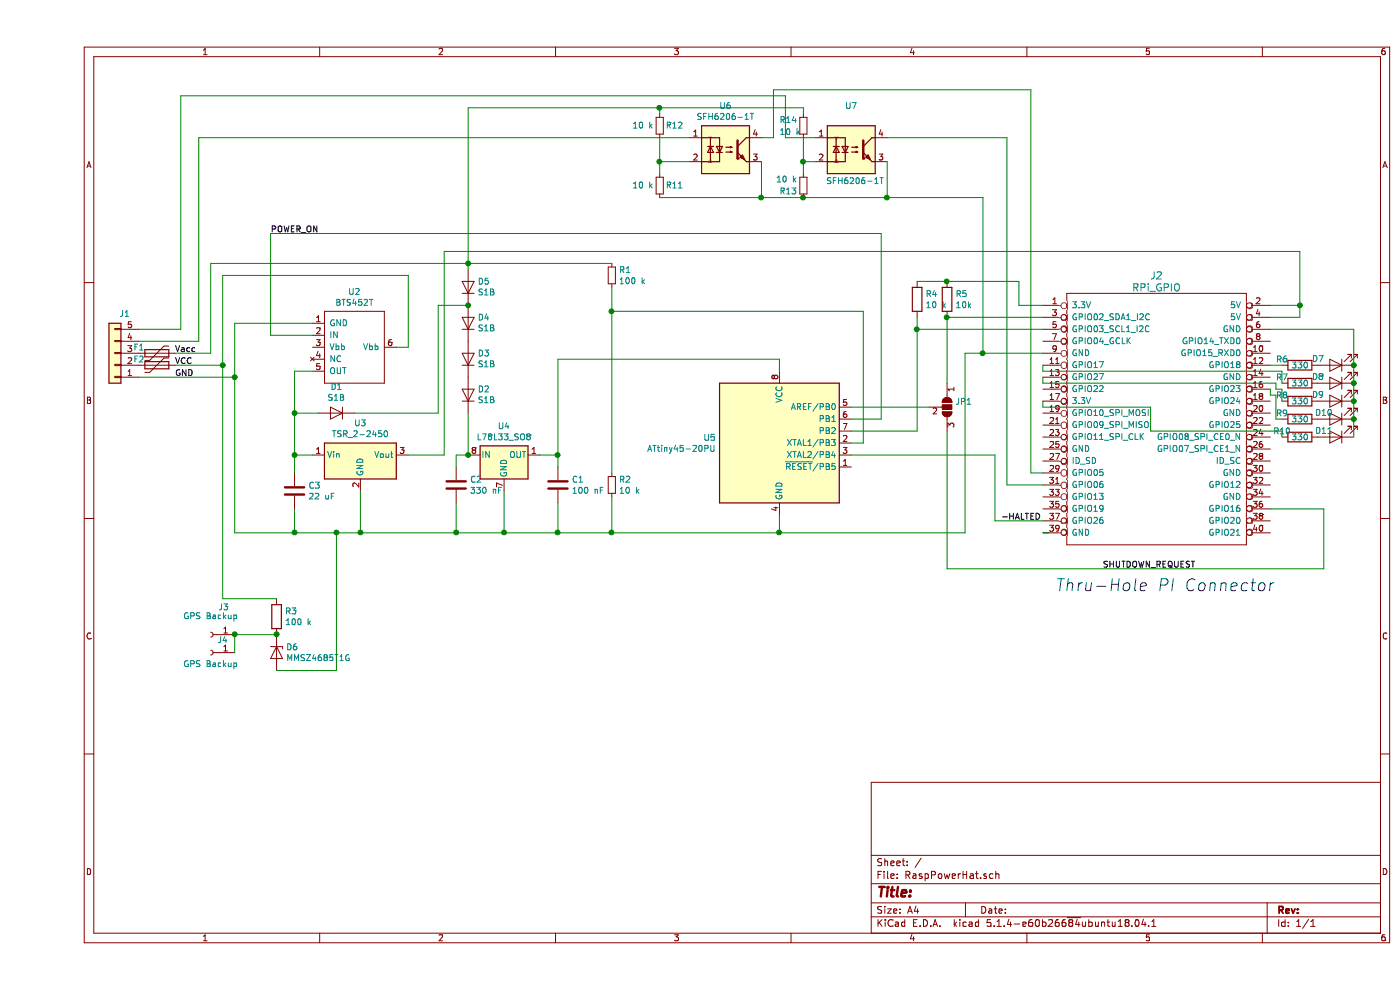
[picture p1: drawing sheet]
EESchema Schematic File Version 4
LIBS:RaspPowerHat-cache
EELAYER 29 0
EELAYER END
$Descr A4 11693 8268
encoding utf-8
Sheet 1 1
Title ""
Date ""
Rev ""
Comp ""
Comment1 ""
Comment2 ""
Comment3 ""
Comment4 ""
$EndDescr
$Comp
L Connector-ML:RPi_GPIO J2
U 1 1
P 8600 2550
F 0 "J2" H 9350 2800 60  0000 C CNN
F 1 "RPi_GPIO" H 9350 2700 60  0000 C CNN
F 2 "RPi_Hat:Pin_Header_Straight_2x20" H 8600 2550 60  0001 C CNN
F 3 "" H 8600 2550 60  0000 C CNN
	1    8600 2550
	1    0    0    -1  
$EndComp
Text Notes 8500 4950 0    100  Italic 0
Thru-Hole PI Connector
$Comp
L Connector_Generic:Conn_01x05 J1
U 1 1
P 650 2950
F 0 "J1" H 568 2625 50  0000 C CNN
F 1 "Conn_01x05" H 568 2716 50  0001 C CNN
F 2 "TerminalBlock_Phoenix:TerminalBlock_Phoenix_MPT-0,5-5-2.54_1x05_P2.54mm_Horizontal" H 650 2950 50  0001 C CNN
F 3 "~" H 650 2950 50  0001 C CNN
	1    650  2950
	-1   0    0    1   
$EndComp
Wire Wire Line
	1650 3150 1650 2700
Wire Wire Line
	1650 2700 2300 2700
Wire Wire Line
	1650 3150 1650 4450
Wire Wire Line
	1650 4450 2150 4450
Wire Wire Line
	2700 4450 2700 4100
Connection ~ 1650 3150
Wire Wire Line
	2300 3100 2150 3100
Wire Wire Line
	2150 3100 2150 3450
Wire Wire Line
	2150 3800 2300 3800
Wire Wire Line
	1550 2300 3100 2300
Wire Wire Line
	2700 4450 3500 4450
Wire Wire Line
	3900 4450 3900 4100
Connection ~ 2700 4450
Wire Wire Line
	3600 3450 3600 3800
Wire Wire Line
	1450 2950 1450 2200
Connection ~ 3900 4450
Wire Wire Line
	3900 4450 4350 4450
Wire Wire Line
	10550 2100 10550 2550
Wire Wire Line
	10300 2650 10550 2650
Wire Wire Line
	10550 2550 10300 2550
Connection ~ 10550 2550
Wire Wire Line
	10550 2550 10550 2650
Wire Wire Line
	6200 4300 6200 4450
Wire Wire Line
	8450 4450 8400 4450
$Comp
L Device:C C1
U 1 1
P 4350 4050
F 0 "C1" H 4465 4096 50  0000 L CNN
F 1 "100 nF" H 4465 4005 50  0000 L CNN
F 2 "Capacitor_SMD:C_1812_4532Metric_Pad1.30x3.40mm_HandSolder" H 4388 3900 50  0001 C CNN
F 3 "~" H 4350 4050 50  0001 C CNN
	1    4350 4050
	1    0    0    -1  
$EndComp
Wire Wire Line
	4200 3800 4350 3800
Wire Wire Line
	4350 3800 4350 3900
Wire Wire Line
	4350 4200 4350 4450
Connection ~ 4350 4450
Wire Wire Line
	4350 4450 4800 4450
Wire Wire Line
	4350 3800 4350 3000
Connection ~ 4350 3800
$Comp
L MCU_Microchip_ATtiny:ATtiny45-20PU U5
U 1 1
P 6200 3700
F 0 "U5" H 5671 3746 50  0000 R CNN
F 1 "ATtiny45-20PU" H 5671 3655 50  0000 R CNN
F 2 "Package_DIP:DIP-8_W7.62mm" H 6200 3700 50  0001 C CIN
F 3 "http://ww1.microchip.com/downloads/en/DeviceDoc/atmel-2586-avr-8-bit-microcontroller-attiny25-attiny45-attiny85_datasheet.pdf" H 6200 3700 50  0001 C CNN
	1    6200 3700
	1    0    0    -1  
$EndComp
Wire Wire Line
	6200 3000 6200 3100
Wire Wire Line
	4350 3000 6200 3000
Wire Wire Line
	10750 4750 10750 4250
Wire Wire Line
	10750 4250 10300 4250
Wire Wire Line
	2300 2800 1950 2800
Wire Wire Line
	1950 2800 1950 1950
Wire Wire Line
	7050 1950 7050 3500
Wire Wire Line
	7050 3500 6800 3500
Wire Wire Line
	2150 3450 2350 3450
Connection ~ 2150 3450
Wire Wire Line
	2150 3450 2150 3800
Wire Wire Line
	3400 2100 3400 3800
$Comp
L Device:R_Small R1
U 1 1
P 4800 2300
F 0 "R1" H 4859 2346 50  0000 L CNN
F 1 "100 k" H 4859 2255 50  0000 L CNN
F 2 "Resistor_SMD:R_1206_3216Metric_Pad1.42x1.75mm_HandSolder" H 4800 2300 50  0001 C CNN
F 3 "~" H 4800 2300 50  0001 C CNN
	1    4800 2300
	1    0    0    -1  
$EndComp
$Comp
L Device:R_Small R2
U 1 1
P 4800 4050
F 0 "R2" H 4859 4096 50  0000 L CNN
F 1 "10 k" H 4859 4005 50  0000 L CNN
F 2 "Resistor_SMD:R_1206_3216Metric_Pad1.42x1.75mm_HandSolder" H 4800 4050 50  0001 C CNN
F 3 "~" H 4800 4050 50  0001 C CNN
	1    4800 4050
	1    0    0    -1  
$EndComp
Wire Wire Line
	4800 2400 4800 2600
Wire Wire Line
	4800 4150 4800 4450
Connection ~ 4800 4450
Wire Wire Line
	4800 4450 6200 4450
Wire Wire Line
	4800 2600 6900 2600
Wire Wire Line
	6900 3700 6800 3700
Connection ~ 4800 2600
Wire Wire Line
	4800 2600 4800 3950
Wire Wire Line
	6900 2600 6900 3700
Text Label 1150 3150 0    50   ~ 0
GND
Text Label 1150 3050 0    50   ~ 0
VCC
Text Label 1150 2950 0    50   ~ 0
Vacc
$Comp
L perso:BTS452T U2
U 1 1
P 2650 2900
F 0 "U2" H 2650 3365 50  0000 C CNN
F 1 "BTS452T" H 2650 3274 50  0000 C CNN
F 2 "Package_TO_SOT_SMD:TO-252-5_TabPin6" H 2650 3250 50  0001 C CNN
F 3 "" H 2650 3250 50  0001 C CNN
	1    2650 2900
	1    0    0    -1  
$EndComp
$Comp
L perso:TSR_2-2450 U3
U 1 1
P 2700 3900
F 0 "U3" H 2700 4267 50  0000 C CNN
F 1 "TSR_2-2450" H 2700 4176 50  0000 C CNN
F 2 "RaspPowerHat:Converter_DCDC_TRACO_TSR-2_THT" H 2700 3750 50  0001 L CIN
F 3 "http://www.tracopower.com/products/tsr1.pdf" H 2700 3900 50  0001 C CNN
	1    2700 3900
	1    0    0    -1  
$EndComp
Wire Wire Line
	3100 3800 3400 3800
Wire Wire Line
	6200 4450 7750 4450
Connection ~ 6200 4450
Text Label 8050 4350 0    50   ~ 0
-HALTED
Text Label 1950 1950 0    50   ~ 0
POWER_ON
Wire Wire Line
	2000 5600 2500 5600
Wire Wire Line
	2500 5600 2500 4450
Connection ~ 2500 4450
Wire Wire Line
	2500 4450 2700 4450
$Comp
L Device:R R3
U 1 1
P 2000 5150
F 0 "R3" H 2070 5196 50  0000 L CNN
F 1 "100 k" H 2070 5105 50  0000 L CNN
F 2 "Resistor_SMD:R_1206_3216Metric_Pad1.42x1.75mm_HandSolder" V 1930 5150 50  0001 C CNN
F 3 "~" H 2000 5150 50  0001 C CNN
	1    2000 5150
	1    0    0    -1  
$EndComp
Wire Wire Line
	1150 2950 1450 2950
Wire Wire Line
	2000 5000 1550 5000
$Comp
L Diode:BZT52Bxx D6
U 1 1
P 2000 5450
F 0 "D6" V 1954 5529 50  0000 L CNN
F 1 "MMSZ4685T1G" V 2045 5529 50  0000 L CNN
F 2 "Diode_SMD:D_SOD-123" H 2000 5275 50  0001 C CNN
F 3 "https://www.onsemi.com/pub/Collateral/MMSZ4678T1-D.PDF" H 2000 5450 50  0001 C CNN
	1    2000 5450
	0    1    1    0   
$EndComp
$Comp
L Connector:Conn_01x01_Female J3
U 1 1
P 1450 5300
F 0 "J3" H 1342 5075 50  0000 C CNN
F 1 "GPS Backup" H 1450 5150 50  0000 C CNN
F 2 "Connector_Pin:Pin_D1.4mm_L8.5mm_W2.8mm_FlatFork" H 1450 5300 50  0001 C CNN
F 3 "~" H 1450 5300 50  0001 C CNN
	1    1450 5300
	-1   0    0    1   
$EndComp
Wire Wire Line
	1650 5300 2000 5300
Connection ~ 2000 5300
$Comp
L Jumper:SolderJumper_3_Open JP1
U 1 1
P 7600 3400
F 0 "JP1" V 7554 3468 50  0000 L CNN
F 1 "SolderJumper_3_Open" V 7645 3468 50  0001 L CNN
F 2 "Jumper:SolderJumper-3_P1.3mm_Open_RoundedPad1.0x1.5mm_NumberLabels" H 7600 3400 50  0001 C CNN
F 3 "~" H 7600 3400 50  0001 C CNN
	1    7600 3400
	0    1    1    0   
$EndComp
Wire Wire Line
	6800 3400 7450 3400
Wire Wire Line
	7600 3200 7600 2650
Wire Wire Line
	7600 2650 8400 2650
Wire Wire Line
	6800 3600 7350 3600
Wire Wire Line
	7350 3600 7350 2750
Wire Wire Line
	7350 2750 8400 2750
$Comp
L Device:R R5
U 1 1
P 7600 2500
F 0 "R5" H 7670 2546 50  0000 L CNN
F 1 "10k" H 7670 2455 50  0000 L CNN
F 2 "Resistor_SMD:R_1206_3216Metric_Pad1.42x1.75mm_HandSolder" V 7530 2500 50  0001 C CNN
F 3 "~" H 7600 2500 50  0001 C CNN
	1    7600 2500
	1    0    0    -1  
$EndComp
Connection ~ 7600 2650
$Comp
L Device:R R4
U 1 1
P 7350 2500
F 0 "R4" H 7420 2546 50  0000 L CNN
F 1 "10 k" H 7420 2455 50  0000 L CNN
F 2 "Resistor_SMD:R_1206_3216Metric_Pad1.42x1.75mm_HandSolder" V 7280 2500 50  0001 C CNN
F 3 "~" H 7350 2500 50  0001 C CNN
	1    7350 2500
	1    0    0    -1  
$EndComp
Wire Wire Line
	7350 2650 7350 2750
Connection ~ 7350 2750
Wire Wire Line
	7350 2350 7600 2350
Wire Wire Line
	7600 2350 8200 2350
Wire Wire Line
	8200 2350 8200 2550
Wire Wire Line
	8200 2550 8400 2550
Connection ~ 7600 2350
$Comp
L Diode:MRA4003T3G D1
U 1 1
P 2500 3450
F 0 "D1" H 2500 3234 50  0000 C CNN
F 1 "S1B" H 2500 3325 50  0000 C CNN
F 2 "Diode_SMD:D_SMA" H 2500 3275 50  0001 C CNN
F 3 "https://www.onsemi.com/pub/Collateral/S1M-D.pdf" H 2500 3450 50  0001 C CNN
	1    2500 3450
	-1   0    0    1   
$EndComp
$Comp
L Diode:MRA4003T3G D2
U 1 1
P 3600 3300
F 0 "D2" V 3646 3221 50  0000 R CNN
F 1 "S1B" V 3555 3221 50  0000 R CNN
F 2 "Diode_SMD:D_SMA" H 3600 3125 50  0001 C CNN
F 3 "https://www.onsemi.com/pub/Collateral/S1M-D.pdf" H 3600 3300 50  0001 C CNN
	1    3600 3300
	0    -1   -1   0   
$EndComp
$Comp
L Diode:MRA4003T3G D3
U 1 1
P 3600 3000
F 0 "D3" V 3646 2921 50  0000 R CNN
F 1 "S1B" V 3555 2921 50  0000 R CNN
F 2 "Diode_SMD:D_SMA" H 3600 2825 50  0001 C CNN
F 3 "https://www.onsemi.com/pub/Collateral/S1M-D.pdf" H 3600 3000 50  0001 C CNN
	1    3600 3000
	0    -1   -1   0   
$EndComp
$Comp
L Diode:MRA4003T3G D4
U 1 1
P 3600 2700
F 0 "D4" V 3646 2621 50  0000 R CNN
F 1 "S1B" V 3555 2621 50  0000 R CNN
F 2 "Diode_SMD:D_SMA" H 3600 2525 50  0001 C CNN
F 3 "https://www.onsemi.com/pub/Collateral/S1M-D.pdf" H 3600 2700 50  0001 C CNN
	1    3600 2700
	0    -1   -1   0   
$EndComp
$Comp
L Diode:MRA4003T3G D5
U 1 1
P 3600 2400
F 0 "D5" V 3646 2321 50  0000 R CNN
F 1 "S1B" V 3555 2321 50  0000 R CNN
F 2 "Diode_SMD:D_SMA" H 3600 2225 50  0001 C CNN
F 3 "https://www.onsemi.com/pub/Collateral/S1M-D.pdf" H 3600 2400 50  0001 C CNN
	1    3600 2400
	0    -1   -1   0   
$EndComp
Wire Wire Line
	1450 2200 3600 2200
Wire Wire Line
	3600 2200 3600 2250
Connection ~ 3600 2200
Wire Wire Line
	3600 2200 4800 2200
Wire Wire Line
	3100 2300 3100 2900
Wire Wire Line
	3100 2900 3000 2900
Wire Wire Line
	2650 3450 3350 3450
Wire Wire Line
	3350 3450 3350 2550
Wire Wire Line
	3350 2550 3600 2550
Connection ~ 3600 2550
$Comp
L Device:C C2
U 1 1
P 3500 4050
F 0 "C2" H 3615 4096 50  0000 L CNN
F 1 "330 nF" H 3615 4005 50  0000 L CNN
F 2 "Capacitor_SMD:C_1812_4532Metric_Pad1.30x3.40mm_HandSolder" H 3538 3900 50  0001 C CNN
F 3 "~" H 3500 4050 50  0001 C CNN
	1    3500 4050
	1    0    0    -1  
$EndComp
Wire Wire Line
	3500 3800 3500 3900
Wire Wire Line
	3600 3800 3500 3800
Connection ~ 3500 4450
Wire Wire Line
	3500 4450 3900 4450
Wire Wire Line
	3500 4200 3500 4450
$Comp
L Device:LED D7
U 1 1
P 10850 3050
F 0 "D7" H 11000 3000 50  0000 C CNN
F 1 "B" H 10950 3000 50  0001 C CNN
F 2 "LED_THT:LED_D3.0mm" H 10850 3050 50  0001 C CNN
F 3 "~" H 10850 3050 50  0001 C CNN
	1    10850 3050
	-1   0    0    1   
$EndComp
$Comp
L Device:LED D8
U 1 1
P 10850 3200
F 0 "D8" H 11000 3150 50  0000 C CNN
F 1 "R" H 10950 3150 50  0001 C CNN
F 2 "LED_THT:LED_D3.0mm" H 10850 3200 50  0001 C CNN
F 3 "~" H 10850 3200 50  0001 C CNN
	1    10850 3200
	-1   0    0    1   
$EndComp
$Comp
L Device:LED D9
U 1 1
P 10850 3350
F 0 "D9" H 11000 3300 50  0000 C CNN
F 1 "J" H 10950 3300 50  0001 C CNN
F 2 "LED_THT:LED_D3.0mm" H 10850 3350 50  0001 C CNN
F 3 "~" H 10850 3350 50  0001 C CNN
	1    10850 3350
	-1   0    0    1   
$EndComp
$Comp
L Device:LED D10
U 1 1
P 10850 3500
F 0 "D10" H 10950 3450 50  0000 C CNN
F 1 "V" H 10950 3450 50  0001 C CNN
F 2 "LED_THT:LED_D3.0mm" H 10850 3500 50  0001 C CNN
F 3 "~" H 10850 3500 50  0001 C CNN
	1    10850 3500
	-1   0    0    1   
$EndComp
$Comp
L Device:R R6
U 1 1
P 10550 3050
F 0 "R6" V 10500 2900 50  0000 C CNN
F 1 "330" V 10550 3050 50  0000 C CNN
F 2 "Resistor_SMD:R_1206_3216Metric_Pad1.42x1.75mm_HandSolder" V 10480 3050 50  0001 C CNN
F 3 "~" H 10550 3050 50  0001 C CNN
	1    10550 3050
	0    1    1    0   
$EndComp
$Comp
L Device:R R7
U 1 1
P 10550 3200
F 0 "R7" V 10500 3050 50  0000 C CNN
F 1 "330" V 10550 3200 50  0000 C CNN
F 2 "Resistor_SMD:R_1206_3216Metric_Pad1.42x1.75mm_HandSolder" V 10480 3200 50  0001 C CNN
F 3 "~" H 10550 3200 50  0001 C CNN
	1    10550 3200
	0    1    1    0   
$EndComp
$Comp
L Device:R R8
U 1 1
P 10550 3350
F 0 "R8" V 10500 3200 50  0000 C CNN
F 1 "330" V 10550 3350 50  0000 C CNN
F 2 "Resistor_SMD:R_1206_3216Metric_Pad1.42x1.75mm_HandSolder" V 10480 3350 50  0001 C CNN
F 3 "~" H 10550 3350 50  0001 C CNN
	1    10550 3350
	0    1    1    0   
$EndComp
$Comp
L Device:R R9
U 1 1
P 10550 3500
F 0 "R9" V 10500 3350 50  0000 C CNN
F 1 "330" V 10550 3500 50  0000 C CNN
F 2 "Resistor_SMD:R_1206_3216Metric_Pad1.42x1.75mm_HandSolder" V 10480 3500 50  0001 C CNN
F 3 "~" H 10550 3500 50  0001 C CNN
	1    10550 3500
	0    1    1    0   
$EndComp
Wire Wire Line
	10300 3050 10400 3050
Wire Wire Line
	8400 3050 8400 3100
Wire Wire Line
	8400 3100 10400 3100
Wire Wire Line
	10400 3100 10400 3200
Wire Wire Line
	10400 3250 10400 3350
Wire Wire Line
	8400 3150 8400 3200
Wire Wire Line
	10350 3300 10350 3500
Wire Wire Line
	10350 3500 10400 3500
$Comp
L Device:R R10
U 1 1
P 10550 3650
F 0 "R10" V 10500 3500 50  0000 C CNN
F 1 "330" V 10550 3650 50  0000 C CNN
F 2 "Resistor_SMD:R_1206_3216Metric_Pad1.42x1.75mm_HandSolder" V 10480 3650 50  0001 C CNN
F 3 "~" H 10550 3650 50  0001 C CNN
	1    10550 3650
	0    1    1    0   
$EndComp
$Comp
L Device:LED D11
U 1 1
P 10850 3650
F 0 "D11" H 10950 3600 50  0000 C CNN
F 1 "V" H 10950 3600 50  0001 C CNN
F 2 "LED_THT:LED_D3.0mm" H 10850 3650 50  0001 C CNN
F 3 "~" H 10850 3650 50  0001 C CNN
	1    10850 3650
	-1   0    0    1   
$EndComp
Wire Wire Line
	8400 3350 8400 3400
Wire Wire Line
	8400 3400 9300 3400
Wire Wire Line
	9300 3400 9300 3600
Wire Wire Line
	9300 3600 10400 3600
Wire Wire Line
	10400 3600 10400 3650
Wire Wire Line
	11000 3650 11000 3500
Wire Wire Line
	11000 3350 11000 3200
Wire Wire Line
	11000 3050 11000 2750
Wire Wire Line
	11000 3050 11000 3200
Connection ~ 11000 3050
Connection ~ 11000 3200
Wire Wire Line
	11000 3350 11000 3500
Connection ~ 11000 3350
Connection ~ 11000 3500
$Comp
L Device:Polyfuse F2
U 1 1
P 1000 3050
F 0 "F2" V 950 2900 50  0000 C CNN
F 1 "29L110/60" V 866 3050 50  0001 C CNN
F 2 "Fuse:Fuse_2920_7451Metric_Pad2.10x5.45mm_HandSolder" H 1050 2850 50  0001 L CNN
F 3 "~" H 1000 3050 50  0001 C CNN
	1    1000 3050
	0    1    1    0   
$EndComp
Wire Wire Line
	1550 2300 1550 3050
Wire Wire Line
	1150 3050 1550 3050
Connection ~ 1550 3050
Wire Wire Line
	1550 3050 1550 5000
Wire Wire Line
	850  3150 1650 3150
$Comp
L Device:Polyfuse F1
U 1 1
P 1000 2950
F 0 "F1" V 950 2800 50  0000 C CNN
F 1 "1206L010/60WR" V 866 2950 50  0001 C CNN
F 2 "Fuse:Fuse_1206_3216Metric_Pad1.42x1.75mm_HandSolder" H 1050 2750 50  0001 L CNN
F 3 "~" H 1000 2950 50  0001 C CNN
	1    1000 2950
	0    1    1    0   
$EndComp
$Comp
L Isolator:SFH6206-1T U6
U 1 1
P 5750 1250
F 0 "U6" H 5750 1617 50  0000 C CNN
F 1 "SFH6206-1T" H 5750 1526 50  0000 C CNN
F 2 "Package_DIP:SMDIP-4_W9.53mm_Clearance8mm" H 5750 850 50  0001 C CNN
F 3 "http://www.vishay.com/docs/83675/sfh620a.pdf" H 5750 1250 50  0001 C CNN
	1    5750 1250
	1    0    0    -1  
$EndComp
$Comp
L Isolator:SFH6206-1T U7
U 1 1
P 6800 1250
F 0 "U7" H 6800 1617 50  0000 C CNN
F 1 "SFH6206-1T" H 6590 990 50  0000 L CNN
F 2 "Package_DIP:SMDIP-4_W9.53mm_Clearance8mm" H 6800 850 50  0001 C CNN
F 3 "http://www.vishay.com/docs/83675/sfh620a.pdf" H 6800 1250 50  0001 C CNN
	1    6800 1250
	1    0    0    -1  
$EndComp
Wire Wire Line
	11000 2750 10300 2750
Wire Wire Line
	6050 1350 6050 1650
Wire Wire Line
	6050 1650 6400 1650
Wire Wire Line
	7100 1350 7100 1650
Wire Wire Line
	7750 2950 7900 2950
Wire Wire Line
	8400 3950 8300 3950
Wire Wire Line
	8300 3950 8300 750 
Wire Wire Line
	8300 750  6150 750 
Wire Wire Line
	6150 750  6150 1150
Wire Wire Line
	6150 1150 6050 1150
Wire Wire Line
	7100 1150 8100 1150
Wire Wire Line
	8100 1150 8100 4050
Wire Wire Line
	8100 4050 8400 4050
$Comp
L Device:R_Small R11
U 1 1
P 5200 1550
F 0 "R11" H 5000 1550 50  0000 L CNN
F 1 "10 k" H 5250 1550 50  0000 L CNN
F 2 "Resistor_SMD:R_1206_3216Metric_Pad1.42x1.75mm_HandSolder" H 5200 1550 50  0001 C CNN
F 3 "~" H 5200 1550 50  0001 C CNN
	1    5200 1550
	-1   0    0    1   
$EndComp
$Comp
L Device:R_Small R12
U 1 1
P 5200 1050
F 0 "R12" H 5000 1050 50  0000 L CNN
F 1 "10 k" H 5250 1050 50  0000 L CNN
F 2 "Resistor_SMD:R_1206_3216Metric_Pad1.42x1.75mm_HandSolder" H 5200 1050 50  0001 C CNN
F 3 "~" H 5200 1050 50  0001 C CNN
	1    5200 1050
	-1   0    0    1   
$EndComp
$Comp
L Device:R_Small R13
U 1 1
P 6400 1550
F 0 "R13" H 6450 1600 50  0000 L CNN
F 1 "10 k" H 6450 1500 50  0000 L CNN
F 2 "Resistor_SMD:R_1206_3216Metric_Pad1.42x1.75mm_HandSolder" H 6400 1550 50  0001 C CNN
F 3 "~" H 6400 1550 50  0001 C CNN
	1    6400 1550
	-1   0    0    1   
$EndComp
$Comp
L Device:R_Small R14
U 1 1
P 6400 1050
F 0 "R14" H 6200 1100 50  0000 L CNN
F 1 "10 k" H 6200 1000 50  0000 L CNN
F 2 "Resistor_SMD:R_1206_3216Metric_Pad1.42x1.75mm_HandSolder" H 6400 1050 50  0001 C CNN
F 3 "~" H 6400 1050 50  0001 C CNN
	1    6400 1050
	1    0    0    -1  
$EndComp
Connection ~ 6050 1650
Wire Wire Line
	5200 1450 5200 1350
Connection ~ 6400 1650
Wire Wire Line
	1950 1950 7050 1950
Wire Wire Line
	6400 1150 6400 1350
Wire Wire Line
	6400 900  6400 950 
Wire Wire Line
	6400 900  5200 900 
Wire Wire Line
	5200 900  5200 950 
Wire Wire Line
	850  2850 1350 2850
Wire Wire Line
	1350 2850 1350 1150
Wire Wire Line
	6250 1150 6250 800 
Wire Wire Line
	6250 800  1200 800 
Wire Wire Line
	1200 800  1200 2750
Wire Wire Line
	1200 2750 850  2750
$Comp
L Device:C C3
U 1 1
P 2150 4100
F 0 "C3" H 2265 4146 50  0000 L CNN
F 1 "22 uF" H 2265 4055 50  0000 L CNN
F 2 "Capacitor_SMD:C_2225_5664Metric_Pad1.80x6.60mm_HandSolder" H 2188 3950 50  0001 C CNN
F 3 "~" H 2150 4100 50  0001 C CNN
	1    2150 4100
	1    0    0    -1  
$EndComp
Wire Wire Line
	2150 3800 2150 3950
Connection ~ 2150 3800
Wire Wire Line
	2150 4250 2150 4450
Connection ~ 2150 4450
Wire Wire Line
	2150 4450 2500 4450
Wire Wire Line
	6800 3800 8000 3800
Wire Wire Line
	8000 3800 8000 4350
Wire Wire Line
	8000 4350 8400 4350
Wire Wire Line
	7750 2950 7750 4450
Wire Wire Line
	7600 3600 7600 4750
Wire Wire Line
	7600 4750 10750 4750
Text Label 8900 4750 0    50   ~ 0
SHUTDOWN_REQUEST
$Comp
L Regulator_Linear:L78L33_SO8 U4
U 1 1
P 3900 3800
F 0 "U4" H 3900 4042 50  0000 C CNN
F 1 "L78L33_SO8" H 3900 3951 50  0000 C CNN
F 2 "Package_SO:SOIC-8_3.9x4.9mm_P1.27mm" H 4000 4000 50  0001 C CIN
F 3 "http://www.st.com/content/ccc/resource/technical/document/datasheet/15/55/e5/aa/23/5b/43/fd/CD00000446.pdf/files/CD00000446.pdf/jcr:content/translations/en.CD00000446.pdf" H 4100 3800 50  0001 C CNN
	1    3900 3800
	1    0    0    -1  
$EndComp
Connection ~ 3600 3800
Wire Wire Line
	3400 2100 10550 2100
Wire Wire Line
	3600 2200 3600 900 
Wire Wire Line
	3600 900  5200 900 
Connection ~ 5200 900 
$Comp
L Connector:Conn_01x01_Female J4
U 1 1
P 1450 5450
F 0 "J4" H 1350 5350 50  0000 C CNN
F 1 "GPS Backup" H 1450 5550 50  0000 C CNN
F 2 "Connector_Pin:Pin_D1.4mm_L8.5mm_W2.8mm_FlatFork" H 1450 5450 50  0001 C CNN
F 3 "~" H 1450 5450 50  0001 C CNN
	1    1450 5450
	-1   0    0    1   
$EndComp
Wire Wire Line
	1650 5300 1650 5450
Connection ~ 1650 5300
Wire Wire Line
	7100 1650 7900 1650
Wire Wire Line
	7900 1650 7900 2950
Connection ~ 7100 1650
Connection ~ 7900 2950
Wire Wire Line
	7900 2950 8400 2950
Wire Wire Line
	5200 1650 6050 1650
Wire Wire Line
	1350 1150 5450 1150
Wire Wire Line
	5200 1350 5450 1350
Connection ~ 5200 1350
Wire Wire Line
	5200 1350 5200 1150
Wire Wire Line
	6250 1150 6500 1150
Wire Wire Line
	6400 1650 7100 1650
Wire Wire Line
	6400 1350 6500 1350
Connection ~ 6400 1350
Wire Wire Line
	6400 1350 6400 1450
Wire Wire Line
	10350 3300 10300 3300
Wire Wire Line
	10300 3300 10300 3250
Wire Wire Line
	10400 3250 10350 3250
Wire Wire Line
	10350 3250 10350 3200
Wire Wire Line
	8400 3200 10350 3200
$EndSCHEMATC
